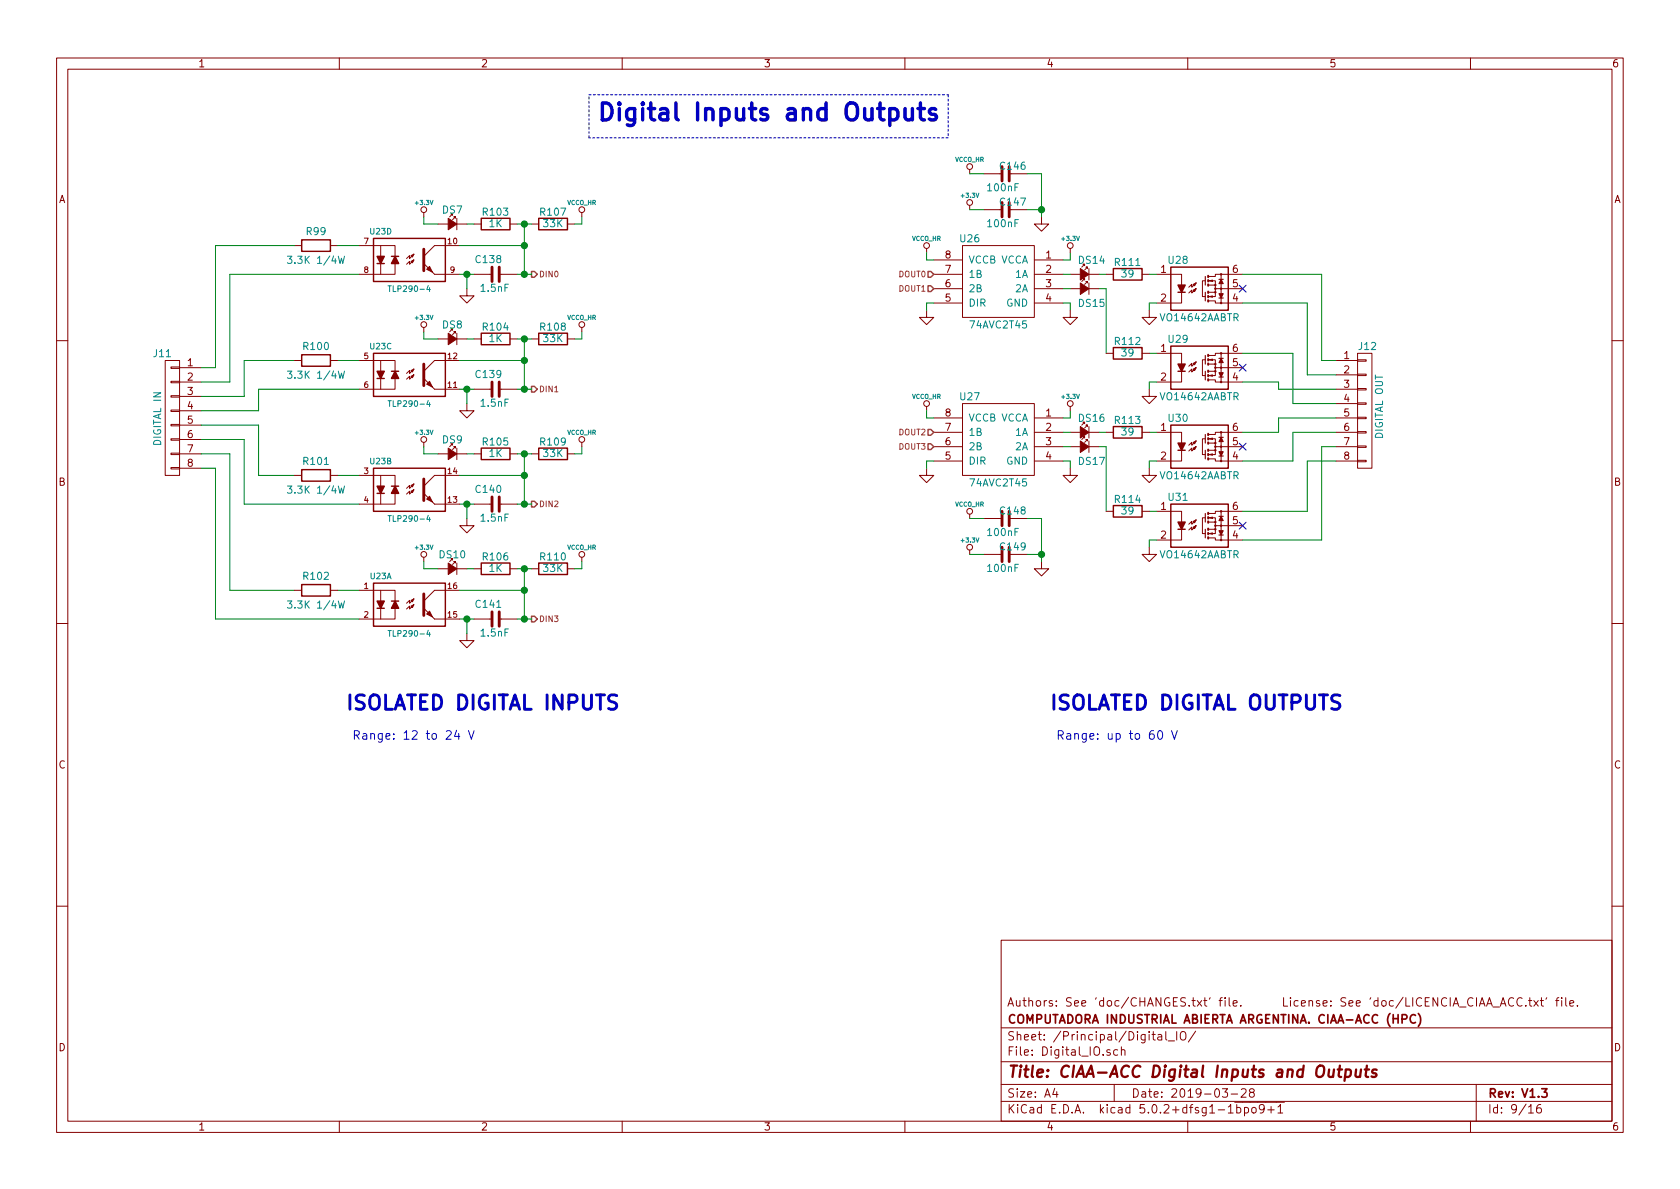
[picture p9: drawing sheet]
EESchema Schematic File Version 4
LIBS:ciaa_acc-cache
EELAYER 26 0
EELAYER END
$Descr A4 11693 8268
encoding utf-8
Sheet 9 16
Title "CIAA-ACC Digital Inputs and Outputs"
Date "2019-03-28"
Rev "V1.3"
Comp "COMPUTADORA INDUSTRIAL ABIERTA ARGENTINA. CIAA-ACC (HPC)"
Comment1 "Authors: See 'doc/CHANGES.txt' file.      License: See 'doc/LICENCIA_CIAA_ACC.txt' file."
Comment2 ""
Comment3 ""
Comment4 ""
$EndDescr
$Comp
L CIAA_ACC:SSR U29
U 1 1
P 8350 2550
F 0 "U29" H 8200 2750 50  0000 C CNN
F 1 "VO14642AABTR" H 8350 2350 50  0000 C CNN
F 2 "soic-sop-tssop:DIP-6-SMD" H 8150 2350 50  0001 L CIN
F 3 "" H 8300 2550 50  0000 L CNN
F 4 "RELAY SSR SPST-NO 2A 60V 6SMD" H 8350 2550 60  0001 C CNN "Desc"
F 5 "Vishay" H 8350 2550 60  0001 C CNN "Manf"
F 6 "VO14642AABTR" H 8350 2550 60  0001 C CNN "Manf#"
F 7 "VO14642AABCT-ND" H 8350 2550 60  0001 C CNN "Digikey#"
	1    8350 2550
	1    0    0    -1  
$EndComp
$Comp
L CIAA_ACC:TLP290-4 U23
U 1 1
P 2850 4200
F 0 "U23" H 2650 4400 40  0000 C CNN
F 1 "TLP290-4" H 2850 4000 40  0000 C CNN
F 2 "soic-sop-tssop:SOIC-16" H 2686 4026 29  0001 C CNN
F 3 "" H 2850 4200 60  0000 C CNN
F 4 "OPTOISOLTR 2.5KV 4CH TRANS 16-SO" H 2850 4200 60  0001 C CNN "Desc"
F 5 "Toshiba" H 2850 4200 60  0001 C CNN "Manf"
F 6 "TLP290-4(TP,E" H 2850 4200 60  0001 C CNN "Manf#"
F 7 "TLP290-4(TPECT-ND" H 2850 4200 60  0001 C CNN "Digikey#"
	1    2850 4200
	1    0    0    -1  
$EndComp
$Comp
L CIAA_ACC:TLP290-4 U23
U 2 1
P 2850 3400
F 0 "U23" H 2650 3600 40  0000 C CNN
F 1 "TLP290-4" H 2850 3200 40  0000 C CNN
F 2 "soic-sop-tssop:SOIC-16" H 2686 3226 29  0001 C CNN
F 3 "" H 2850 3400 60  0000 C CNN
F 4 "OPTOISOLTR 2.5KV 4CH TRANS 16-SO" H 2850 3400 60  0001 C CNN "Desc"
F 5 "Toshiba" H 2850 3400 60  0001 C CNN "Manf"
F 6 "TLP290-4(TP,E" H 2850 3400 60  0001 C CNN "Manf#"
F 7 "TLP290-4(TPECT-ND" H 2850 3400 60  0001 C CNN "Digikey#"
	2    2850 3400
	1    0    0    -1  
$EndComp
$Comp
L CIAA_ACC:TLP290-4 U23
U 3 1
P 2850 2600
F 0 "U23" H 2650 2800 40  0000 C CNN
F 1 "TLP290-4" H 2850 2400 40  0000 C CNN
F 2 "soic-sop-tssop:SOIC-16" H 2686 2426 29  0001 C CNN
F 3 "" H 2850 2600 60  0000 C CNN
F 4 "OPTOISOLTR 2.5KV 4CH TRANS 16-SO" H 2850 2600 60  0001 C CNN "Desc"
F 5 "Toshiba" H 2850 2600 60  0001 C CNN "Manf"
F 6 "TLP290-4(TP,E" H 2850 2600 60  0001 C CNN "Manf#"
F 7 "TLP290-4(TPECT-ND" H 2850 2600 60  0001 C CNN "Digikey#"
	3    2850 2600
	1    0    0    -1  
$EndComp
$Comp
L CIAA_ACC:TLP290-4 U23
U 4 1
P 2850 1800
F 0 "U23" H 2650 2000 40  0000 C CNN
F 1 "TLP290-4" H 2850 1600 40  0000 C CNN
F 2 "soic-sop-tssop:SOIC-16" H 2686 1626 29  0001 C CNN
F 3 "" H 2850 1800 60  0000 C CNN
F 4 "OPTOISOLTR 2.5KV 4CH TRANS 16-SO" H 2850 1800 60  0001 C CNN "Desc"
F 5 "Toshiba" H 2850 1800 60  0001 C CNN "Manf"
F 6 "TLP290-4(TP,E" H 2850 1800 60  0001 C CNN "Manf#"
F 7 "TLP290-4(TPECT-ND" H 2850 1800 60  0001 C CNN "Digikey#"
	4    2850 1800
	1    0    0    -1  
$EndComp
$Comp
L CIAA_ACC:CONN_01X08 J11
U 1 1
P 1200 2900
F 0 "J11" H 1200 3350 50  0000 L CNN
F 1 "DIGITAL IN" V 1300 2700 50  0000 L CNN
F 2 "conn:1770940" H 1200 2900 50  0001 C CNN
F 3 "" H 1200 2900 50  0000 C CNN
F 4 "CONN TERM BLK 8POS 2.5MM" H 1200 2900 60  0001 C CNN "Desc"
F 5 "Phoenix Contact" H 1200 2900 60  0001 C CNN "Manf"
F 6 "1770940" H 1200 2900 60  0001 C CNN "Manf#"
F 7 "277-2085-1-ND" H 1200 2900 60  0001 C CNN "Digikey#"
	1    1200 2900
	-1   0    0    -1  
$EndComp
$Comp
L CIAA_ACC:CONN_01X08 J12
U 1 1
P 9500 2850
F 0 "J12" H 9450 3300 50  0000 L CNN
F 1 "DIGITAL OUT" V 9600 2650 50  0000 L CNN
F 2 "conn:1770940" H 9500 2850 50  0001 C CNN
F 3 "" H 9500 2850 50  0000 C CNN
F 4 "CONN TERM BLK 8POS 2.5MM" H 9500 2850 60  0001 C CNN "Desc"
F 5 "Phoenix Contact" H 9500 2850 60  0001 C CNN "Manf"
F 6 "1770940" H 9500 2850 60  0001 C CNN "Manf#"
F 7 "277-2085-1-ND" H 9500 2850 60  0001 C CNN "Digikey#"
	1    9500 2850
	1    0    0    -1  
$EndComp
$Comp
L CIAA_ACC:SSR U30
U 1 1
P 8350 3100
F 0 "U30" H 8200 3300 50  0000 C CNN
F 1 "VO14642AABTR" H 8350 2900 50  0000 C CNN
F 2 "soic-sop-tssop:DIP-6-SMD" H 8150 2900 50  0001 L CIN
F 3 "" H 8300 3100 50  0000 L CNN
F 4 "RELAY SSR SPST-NO 2A 60V 6SMD" H 8350 3100 60  0001 C CNN "Desc"
F 5 "Vishay" H 8350 3100 60  0001 C CNN "Manf"
F 6 "VO14642AABTR" H 8350 3100 60  0001 C CNN "Manf#"
F 7 "VO14642AABCT-ND" H 8350 3100 60  0001 C CNN "Digikey#"
	1    8350 3100
	1    0    0    -1  
$EndComp
$Comp
L CIAA_ACC:SSR U31
U 1 1
P 8350 3650
F 0 "U31" H 8200 3850 50  0000 C CNN
F 1 "VO14642AABTR" H 8350 3450 50  0000 C CNN
F 2 "soic-sop-tssop:DIP-6-SMD" H 8150 3450 50  0001 L CIN
F 3 "" H 8300 3650 50  0000 L CNN
F 4 "RELAY SSR SPST-NO 2A 60V 6SMD" H 8350 3650 60  0001 C CNN "Desc"
F 5 "Vishay" H 8350 3650 60  0001 C CNN "Manf"
F 6 "VO14642AABTR" H 8350 3650 60  0001 C CNN "Manf#"
F 7 "VO14642AABCT-ND" H 8350 3650 60  0001 C CNN "Digikey#"
	1    8350 3650
	1    0    0    -1  
$EndComp
$Comp
L CIAA_ACC:SSR U28
U 1 1
P 8350 2000
F 0 "U28" H 8200 2200 50  0000 C CNN
F 1 "VO14642AABTR" H 8350 1800 50  0000 C CNN
F 2 "soic-sop-tssop:DIP-6-SMD" H 8150 1800 50  0001 L CIN
F 3 "" H 8300 2000 50  0000 L CNN
F 4 "RELAY SSR SPST-NO 2A 60V 6SMD" H 8350 2000 60  0001 C CNN "Desc"
F 5 "Vishay" H 8350 2000 60  0001 C CNN "Manf"
F 6 "VO14642AABTR" H 8350 2000 60  0001 C CNN "Manf#"
F 7 "VO14642AABCT-ND" H 8350 2000 60  0001 C CNN "Digikey#"
	1    8350 2000
	1    0    0    -1  
$EndComp
$Comp
L CIAA_ACC:R R99
U 1 1
P 2200 1700
F 0 "R99" V 2100 1700 50  0000 C CNN
F 1 "3.3K 1/4W" V 2300 1700 50  0000 C CNN
F 2 "chip_rlc:r_1206" V 2130 1700 50  0001 C CNN
F 3 "" H 2200 1700 50  0000 C CNN
F 4 "RES SMD 3.3K OHM 5% 1/4W 1206" H 2200 1700 60  0001 C CNN "Desc"
F 5 "Yageo" H 2200 1700 60  0001 C CNN "Manf"
F 6 "RC1206JR-073K3L" H 2200 1700 60  0001 C CNN "Manf#"
F 7 "311-3.3KERCT-ND" H 2200 1700 60  0001 C CNN "Digikey#"
	1    2200 1700
	0    1    1    0   
$EndComp
$Comp
L CIAA_ACC:LED DS7
U 1 1
P 3150 1550
F 0 "DS7" H 3150 1650 50  0000 C CNN
F 1 "LED" H 3150 1694 50  0001 C CNN
F 2 "misc:LED-0603" V 3150 1550 50  0001 C CNN
F 3 "" V 3150 1550 50  0000 C CNN
F 4 "LED RED CLEAR 0603 SMD" H 3150 1550 60  0001 C CNN "Desc"
F 5 "Everlight" H 3150 1550 60  0001 C CNN "Manf"
F 6 "QTLP600C7TR" H 3150 1550 60  0001 C CNN "Manf#"
F 7 "1080-1400-1-ND" H 3150 1550 60  0001 C CNN "Digikey#"
	1    3150 1550
	-1   0    0    -1  
$EndComp
$Comp
L CIAA_ACC:R R103
U 1 1
P 3450 1550
F 0 "R103" V 3530 1550 50  0000 C CNN
F 1 "1K" V 3450 1550 50  0000 C CNN
F 2 "chip_rlc:r_0402" V 3380 1550 50  0001 C CNN
F 3 "" H 3450 1550 50  0000 C CNN
F 4 "RES SMD 1K OHM 5% 1/16W 0402" H 3450 1550 60  0001 C CNN "Desc"
F 5 "Yageo" H 3450 1550 60  0001 C CNN "Manf"
F 6 "RC0402JR-071KL" H 3450 1550 60  0001 C CNN "Manf#"
F 7 "311-1.0KJRCT-ND" H 3450 1550 60  0001 C CNN "Digikey#"
	1    3450 1550
	0    -1   -1   0   
$EndComp
$Comp
L CIAA_ACC:R R107
U 1 1
P 3850 1550
F 0 "R107" V 3930 1550 50  0000 C CNN
F 1 "33K" V 3850 1550 50  0000 C CNN
F 2 "chip_rlc:r_0402" V 3780 1550 50  0001 C CNN
F 3 "" H 3850 1550 50  0000 C CNN
F 4 "RES SMD 33K OHM 5% 1/16W 0402" H 3850 1550 60  0001 C CNN "Desc"
F 5 "Yageo" H 3850 1550 60  0001 C CNN "Manf"
F 6 "RC0402JR-0733KL" H 3850 1550 60  0001 C CNN "Manf#"
F 7 "311-33KJRCT-ND" H 3850 1550 60  0001 C CNN "Digikey#"
	1    3850 1550
	0    -1   -1   0   
$EndComp
$Comp
L CIAA_ACC:C C138
U 1 1
P 3450 1900
F 0 "C138" V 3550 1850 50  0000 L CNN
F 1 "1.5nF" V 3350 1800 50  0000 L CNN
F 2 "chip_rlc:c_0402" H 3488 1750 50  0001 C CNN
F 3 "" H 3450 1900 50  0000 C CNN
F 4 "CAP CER 1500PF 50V X7R 0402" H 3450 1900 60  0001 C CNN "Desc"
F 5 "Yageo" H 3450 1900 60  0001 C CNN "Manf"
F 6 "CC0402KRX7R9BB152" H 3450 1900 60  0001 C CNN "Manf#"
F 7 "311-1032-1-ND" H 3450 1900 60  0001 C CNN "Digikey#"
	1    3450 1900
	0    -1   -1   0   
$EndComp
$Comp
L CIAA_ACC:+3.3V #PWR0276
U 1 1
P 2950 1500
F 0 "#PWR0276" H 2950 1590 20  0001 C CNN
F 1 "+3.3V" H 2950 1600 30  0000 C CNN
F 2 "" H 2950 1500 60  0000 C CNN
F 3 "" H 2950 1500 60  0000 C CNN
	1    2950 1500
	1    0    0    -1  
$EndComp
$Comp
L CIAA_ACC:GND #PWR0277
U 1 1
P 3250 2000
F 0 "#PWR0277" H 3250 1750 50  0001 C CNN
F 1 "GND" H 3258 1826 50  0001 C CNN
F 2 "" H 3250 2000 50  0000 C CNN
F 3 "" H 3250 2000 50  0000 C CNN
	1    3250 2000
	1    0    0    -1  
$EndComp
$Comp
L CIAA_ACC:LED DS10
U 1 1
P 3150 3950
F 0 "DS10" H 3150 4050 50  0000 C CNN
F 1 "LED" H 3150 4094 50  0001 C CNN
F 2 "misc:LED-0603" V 3150 3950 50  0001 C CNN
F 3 "" V 3150 3950 50  0000 C CNN
F 4 "LED RED CLEAR 0603 SMD" H 3150 3950 60  0001 C CNN "Desc"
F 5 "Everlight" H 3150 3950 60  0001 C CNN "Manf"
F 6 "QTLP600C7TR" H 3150 3950 60  0001 C CNN "Manf#"
F 7 "1080-1400-1-ND" H 3150 3950 60  0001 C CNN "Digikey#"
	1    3150 3950
	-1   0    0    -1  
$EndComp
$Comp
L CIAA_ACC:R R106
U 1 1
P 3450 3950
F 0 "R106" V 3530 3950 50  0000 C CNN
F 1 "1K" V 3450 3950 50  0000 C CNN
F 2 "chip_rlc:r_0402" V 3380 3950 50  0001 C CNN
F 3 "" H 3450 3950 50  0000 C CNN
F 4 "RES SMD 1K OHM 5% 1/16W 0402" H 3450 3950 60  0001 C CNN "Desc"
F 5 "Yageo" H 3450 3950 60  0001 C CNN "Manf"
F 6 "RC0402JR-071KL" H 3450 3950 60  0001 C CNN "Manf#"
F 7 "311-1.0KJRCT-ND" H 3450 3950 60  0001 C CNN "Digikey#"
	1    3450 3950
	0    -1   -1   0   
$EndComp
$Comp
L CIAA_ACC:R R110
U 1 1
P 3850 3950
F 0 "R110" V 3930 3950 50  0000 C CNN
F 1 "33K" V 3850 3950 50  0000 C CNN
F 2 "chip_rlc:r_0402" V 3780 3950 50  0001 C CNN
F 3 "" H 3850 3950 50  0000 C CNN
F 4 "RES SMD 33K OHM 5% 1/16W 0402" H 3850 3950 60  0001 C CNN "Desc"
F 5 "Yageo" H 3850 3950 60  0001 C CNN "Manf"
F 6 "RC0402JR-0733KL" H 3850 3950 60  0001 C CNN "Manf#"
F 7 "311-33KJRCT-ND" H 3850 3950 60  0001 C CNN "Digikey#"
	1    3850 3950
	0    -1   -1   0   
$EndComp
$Comp
L CIAA_ACC:C C141
U 1 1
P 3450 4300
F 0 "C141" V 3550 4250 50  0000 L CNN
F 1 "1.5nF" V 3350 4200 50  0000 L CNN
F 2 "chip_rlc:c_0402" H 3488 4150 50  0001 C CNN
F 3 "" H 3450 4300 50  0000 C CNN
F 4 "CAP CER 1500PF 50V X7R 0402" H 3450 4300 60  0001 C CNN "Desc"
F 5 "Yageo" H 3450 4300 60  0001 C CNN "Manf"
F 6 "CC0402KRX7R9BB152" H 3450 4300 60  0001 C CNN "Manf#"
F 7 "311-1032-1-ND" H 3450 4300 60  0001 C CNN "Digikey#"
	1    3450 4300
	0    -1   -1   0   
$EndComp
$Comp
L CIAA_ACC:+3.3V #PWR0278
U 1 1
P 2950 3900
F 0 "#PWR0278" H 2950 3990 20  0001 C CNN
F 1 "+3.3V" H 2950 4000 30  0000 C CNN
F 2 "" H 2950 3900 60  0000 C CNN
F 3 "" H 2950 3900 60  0000 C CNN
	1    2950 3900
	1    0    0    -1  
$EndComp
$Comp
L CIAA_ACC:GND #PWR0279
U 1 1
P 3250 4400
F 0 "#PWR0279" H 3250 4150 50  0001 C CNN
F 1 "GND" H 3258 4226 50  0001 C CNN
F 2 "" H 3250 4400 50  0000 C CNN
F 3 "" H 3250 4400 50  0000 C CNN
	1    3250 4400
	1    0    0    -1  
$EndComp
$Comp
L CIAA_ACC:LED DS8
U 1 1
P 3150 2350
F 0 "DS8" H 3150 2450 50  0000 C CNN
F 1 "LED" H 3150 2494 50  0001 C CNN
F 2 "misc:LED-0603" V 3150 2350 50  0001 C CNN
F 3 "" V 3150 2350 50  0000 C CNN
F 4 "LED RED CLEAR 0603 SMD" H 3150 2350 60  0001 C CNN "Desc"
F 5 "Everlight" H 3150 2350 60  0001 C CNN "Manf"
F 6 "QTLP600C7TR" H 3150 2350 60  0001 C CNN "Manf#"
F 7 "1080-1400-1-ND" H 3150 2350 60  0001 C CNN "Digikey#"
	1    3150 2350
	-1   0    0    -1  
$EndComp
$Comp
L CIAA_ACC:R R104
U 1 1
P 3450 2350
F 0 "R104" V 3530 2350 50  0000 C CNN
F 1 "1K" V 3450 2350 50  0000 C CNN
F 2 "chip_rlc:r_0402" V 3380 2350 50  0001 C CNN
F 3 "" H 3450 2350 50  0000 C CNN
F 4 "RES SMD 1K OHM 5% 1/16W 0402" H 3450 2350 60  0001 C CNN "Desc"
F 5 "Yageo" H 3450 2350 60  0001 C CNN "Manf"
F 6 "RC0402JR-071KL" H 3450 2350 60  0001 C CNN "Manf#"
F 7 "311-1.0KJRCT-ND" H 3450 2350 60  0001 C CNN "Digikey#"
	1    3450 2350
	0    -1   -1   0   
$EndComp
$Comp
L CIAA_ACC:R R108
U 1 1
P 3850 2350
F 0 "R108" V 3930 2350 50  0000 C CNN
F 1 "33K" V 3850 2350 50  0000 C CNN
F 2 "chip_rlc:r_0402" V 3780 2350 50  0001 C CNN
F 3 "" H 3850 2350 50  0000 C CNN
F 4 "RES SMD 33K OHM 5% 1/16W 0402" H 3850 2350 60  0001 C CNN "Desc"
F 5 "Yageo" H 3850 2350 60  0001 C CNN "Manf"
F 6 "RC0402JR-0733KL" H 3850 2350 60  0001 C CNN "Manf#"
F 7 "311-33KJRCT-ND" H 3850 2350 60  0001 C CNN "Digikey#"
	1    3850 2350
	0    -1   -1   0   
$EndComp
$Comp
L CIAA_ACC:C C139
U 1 1
P 3450 2700
F 0 "C139" V 3550 2650 50  0000 L CNN
F 1 "1.5nF" V 3350 2600 50  0000 L CNN
F 2 "chip_rlc:c_0402" H 3488 2550 50  0001 C CNN
F 3 "" H 3450 2700 50  0000 C CNN
F 4 "CAP CER 1500PF 50V X7R 0402" H 3450 2700 60  0001 C CNN "Desc"
F 5 "Yageo" H 3450 2700 60  0001 C CNN "Manf"
F 6 "CC0402KRX7R9BB152" H 3450 2700 60  0001 C CNN "Manf#"
F 7 "311-1032-1-ND" H 3450 2700 60  0001 C CNN "Digikey#"
	1    3450 2700
	0    -1   -1   0   
$EndComp
$Comp
L CIAA_ACC:+3.3V #PWR0280
U 1 1
P 2950 2300
F 0 "#PWR0280" H 2950 2390 20  0001 C CNN
F 1 "+3.3V" H 2950 2400 30  0000 C CNN
F 2 "" H 2950 2300 60  0000 C CNN
F 3 "" H 2950 2300 60  0000 C CNN
	1    2950 2300
	1    0    0    -1  
$EndComp
$Comp
L CIAA_ACC:GND #PWR0281
U 1 1
P 3250 2800
F 0 "#PWR0281" H 3250 2550 50  0001 C CNN
F 1 "GND" H 3258 2626 50  0001 C CNN
F 2 "" H 3250 2800 50  0000 C CNN
F 3 "" H 3250 2800 50  0000 C CNN
	1    3250 2800
	1    0    0    -1  
$EndComp
$Comp
L CIAA_ACC:LED DS9
U 1 1
P 3150 3150
F 0 "DS9" H 3150 3250 50  0000 C CNN
F 1 "LED" H 3150 3294 50  0001 C CNN
F 2 "misc:LED-0603" V 3150 3150 50  0001 C CNN
F 3 "" V 3150 3150 50  0000 C CNN
F 4 "LED RED CLEAR 0603 SMD" H 3150 3150 60  0001 C CNN "Desc"
F 5 "Everlight" H 3150 3150 60  0001 C CNN "Manf"
F 6 "QTLP600C7TR" H 3150 3150 60  0001 C CNN "Manf#"
F 7 "1080-1400-1-ND" H 3150 3150 60  0001 C CNN "Digikey#"
	1    3150 3150
	-1   0    0    -1  
$EndComp
$Comp
L CIAA_ACC:R R105
U 1 1
P 3450 3150
F 0 "R105" V 3530 3150 50  0000 C CNN
F 1 "1K" V 3450 3150 50  0000 C CNN
F 2 "chip_rlc:r_0402" V 3380 3150 50  0001 C CNN
F 3 "" H 3450 3150 50  0000 C CNN
F 4 "RES SMD 1K OHM 5% 1/16W 0402" H 3450 3150 60  0001 C CNN "Desc"
F 5 "Yageo" H 3450 3150 60  0001 C CNN "Manf"
F 6 "RC0402JR-071KL" H 3450 3150 60  0001 C CNN "Manf#"
F 7 "311-1.0KJRCT-ND" H 3450 3150 60  0001 C CNN "Digikey#"
	1    3450 3150
	0    -1   -1   0   
$EndComp
$Comp
L CIAA_ACC:R R109
U 1 1
P 3850 3150
F 0 "R109" V 3930 3150 50  0000 C CNN
F 1 "33K" V 3850 3150 50  0000 C CNN
F 2 "chip_rlc:r_0402" V 3780 3150 50  0001 C CNN
F 3 "" H 3850 3150 50  0000 C CNN
F 4 "RES SMD 33K OHM 5% 1/16W 0402" H 3850 3150 60  0001 C CNN "Desc"
F 5 "Yageo" H 3850 3150 60  0001 C CNN "Manf"
F 6 "RC0402JR-0733KL" H 3850 3150 60  0001 C CNN "Manf#"
F 7 "311-33KJRCT-ND" H 3850 3150 60  0001 C CNN "Digikey#"
	1    3850 3150
	0    -1   -1   0   
$EndComp
$Comp
L CIAA_ACC:C C140
U 1 1
P 3450 3500
F 0 "C140" V 3550 3450 50  0000 L CNN
F 1 "1.5nF" V 3350 3400 50  0000 L CNN
F 2 "chip_rlc:c_0402" H 3488 3350 50  0001 C CNN
F 3 "" H 3450 3500 50  0000 C CNN
F 4 "CAP CER 1500PF 50V X7R 0402" H 3450 3500 60  0001 C CNN "Desc"
F 5 "Yageo" H 3450 3500 60  0001 C CNN "Manf"
F 6 "CC0402KRX7R9BB152" H 3450 3500 60  0001 C CNN "Manf#"
F 7 "311-1032-1-ND" H 3450 3500 60  0001 C CNN "Digikey#"
	1    3450 3500
	0    -1   -1   0   
$EndComp
$Comp
L CIAA_ACC:+3.3V #PWR0282
U 1 1
P 2950 3100
F 0 "#PWR0282" H 2950 3190 20  0001 C CNN
F 1 "+3.3V" H 2950 3200 30  0000 C CNN
F 2 "" H 2950 3100 60  0000 C CNN
F 3 "" H 2950 3100 60  0000 C CNN
	1    2950 3100
	1    0    0    -1  
$EndComp
$Comp
L CIAA_ACC:GND #PWR0283
U 1 1
P 3250 3600
F 0 "#PWR0283" H 3250 3350 50  0001 C CNN
F 1 "GND" H 3258 3426 50  0001 C CNN
F 2 "" H 3250 3600 50  0000 C CNN
F 3 "" H 3250 3600 50  0000 C CNN
	1    3250 3600
	1    0    0    -1  
$EndComp
$Comp
L CIAA_ACC:VCCO_HR #PWR0284
U 1 1
P 4050 3900
F 0 "#PWR0284" H 4050 3990 20  0001 C CNN
F 1 "VCCO_HR" H 4050 4000 30  0000 C CNN
F 2 "" H 4050 3900 60  0000 C CNN
F 3 "" H 4050 3900 60  0000 C CNN
	1    4050 3900
	1    0    0    -1  
$EndComp
$Comp
L CIAA_ACC:74AVC2T45 U26
U 1 1
P 6950 1850
F 0 "U26" H 7150 2050 50  0000 C CNN
F 1 "74AVC2T45" H 6950 1450 50  0000 C CNN
F 2 "soic-sop-tssop:MSOP-8" H 6950 2100 40  0001 C CNN
F 3 "" H 6950 2100 40  0000 C CNN
F 4 "IC BUS TRANSCVR TRI-ST DL 8TSSOP" H 6950 1850 60  0001 C CNN "Desc"
F 5 "NXP" H 6950 1850 60  0001 C CNN "Manf"
F 6 "74AVC2T45DP,125" H 6950 1850 60  0001 C CNN "Manf#"
F 7 "568-8845-1-ND" H 6950 1850 60  0001 C CNN "Digikey#"
	1    6950 1850
	-1   0    0    -1  
$EndComp
$Comp
L CIAA_ACC:R R111
U 1 1
P 7850 1900
F 0 "R111" V 7930 1900 50  0000 C CNN
F 1 "39" V 7850 1900 50  0000 C CNN
F 2 "chip_rlc:r_0402" V 7780 1900 50  0001 C CNN
F 3 "" H 7850 1900 50  0000 C CNN
F 4 "RES SMD 39 OHM 5% 1/16W 0402" H 7850 1900 60  0001 C CNN "Desc"
F 5 "Yageo" H 7850 1900 60  0001 C CNN "Manf"
F 6 "RC0402JR-0739RL" H 7850 1900 60  0001 C CNN "Manf#"
F 7 "311-39JRCT-ND" H 7850 1900 60  0001 C CNN "Digikey#"
	1    7850 1900
	0    -1   -1   0   
$EndComp
NoConn ~ 8650 2000
NoConn ~ 8650 2550
NoConn ~ 8650 3100
NoConn ~ 8650 3650
$Comp
L CIAA_ACC:+3.3V #PWR0285
U 1 1
P 7450 1750
F 0 "#PWR0285" H 7450 1840 20  0001 C CNN
F 1 "+3.3V" H 7450 1850 30  0000 C CNN
F 2 "" H 7450 1750 60  0000 C CNN
F 3 "" H 7450 1750 60  0000 C CNN
	1    7450 1750
	1    0    0    -1  
$EndComp
$Comp
L CIAA_ACC:74AVC2T45 U27
U 1 1
P 6950 2950
F 0 "U27" H 7150 3150 50  0000 C CNN
F 1 "74AVC2T45" H 6950 2550 50  0000 C CNN
F 2 "soic-sop-tssop:MSOP-8" H 6950 3200 40  0001 C CNN
F 3 "" H 6950 3200 40  0000 C CNN
F 4 "IC BUS TRANSCVR TRI-ST DL 8TSSOP" H 6950 2950 60  0001 C CNN "Desc"
F 5 "NXP" H 6950 2950 60  0001 C CNN "Manf"
F 6 "74AVC2T45DP,125" H 6950 2950 60  0001 C CNN "Manf#"
F 7 "568-8845-1-ND" H 6950 2950 60  0001 C CNN "Digikey#"
	1    6950 2950
	-1   0    0    -1  
$EndComp
$Comp
L CIAA_ACC:GND #PWR0286
U 1 1
P 7450 2150
F 0 "#PWR0286" H 7450 1900 50  0001 C CNN
F 1 "GND" H 7458 1976 50  0001 C CNN
F 2 "" H 7450 2150 50  0000 C CNN
F 3 "" H 7450 2150 50  0000 C CNN
	1    7450 2150
	1    0    0    -1  
$EndComp
$Comp
L CIAA_ACC:GND #PWR0287
U 1 1
P 6450 2150
F 0 "#PWR0287" H 6450 1900 50  0001 C CNN
F 1 "GND" H 6458 1976 50  0001 C CNN
F 2 "" H 6450 2150 50  0000 C CNN
F 3 "" H 6450 2150 50  0000 C CNN
	1    6450 2150
	1    0    0    -1  
$EndComp
$Comp
L CIAA_ACC:GND #PWR0288
U 1 1
P 6450 3250
F 0 "#PWR0288" H 6450 3000 50  0001 C CNN
F 1 "GND" H 6458 3076 50  0001 C CNN
F 2 "" H 6450 3250 50  0000 C CNN
F 3 "" H 6450 3250 50  0000 C CNN
	1    6450 3250
	1    0    0    -1  
$EndComp
$Comp
L CIAA_ACC:GND #PWR0289
U 1 1
P 7450 3250
F 0 "#PWR0289" H 7450 3000 50  0001 C CNN
F 1 "GND" H 7458 3076 50  0001 C CNN
F 2 "" H 7450 3250 50  0000 C CNN
F 3 "" H 7450 3250 50  0000 C CNN
	1    7450 3250
	1    0    0    -1  
$EndComp
$Comp
L CIAA_ACC:VCCO_HR #PWR0290
U 1 1
P 6450 1750
F 0 "#PWR0290" H 6450 1840 20  0001 C CNN
F 1 "VCCO_HR" H 6450 1850 30  0000 C CNN
F 2 "" H 6450 1750 60  0000 C CNN
F 3 "" H 6450 1750 60  0000 C CNN
	1    6450 1750
	1    0    0    -1  
$EndComp
$Comp
L CIAA_ACC:VCCO_HR #PWR0291
U 1 1
P 6450 2850
F 0 "#PWR0291" H 6450 2940 20  0001 C CNN
F 1 "VCCO_HR" H 6450 2950 30  0000 C CNN
F 2 "" H 6450 2850 60  0000 C CNN
F 3 "" H 6450 2850 60  0000 C CNN
	1    6450 2850
	1    0    0    -1  
$EndComp
$Comp
L CIAA_ACC:+3.3V #PWR0292
U 1 1
P 7450 2850
F 0 "#PWR0292" H 7450 2940 20  0001 C CNN
F 1 "+3.3V" H 7450 2950 30  0000 C CNN
F 2 "" H 7450 2850 60  0000 C CNN
F 3 "" H 7450 2850 60  0000 C CNN
	1    7450 2850
	1    0    0    -1  
$EndComp
Wire Wire Line
	3600 1550 3700 1550
Wire Wire Line
	3650 1550 3650 1900
Connection ~ 3650 1550
Wire Wire Line
	3200 1900 3300 1900
Wire Wire Line
	3200 1700 3650 1700
Connection ~ 3650 1700
Wire Wire Line
	3300 1550 3250 1550
Wire Wire Line
	3050 1550 2950 1550
Wire Wire Line
	2950 1550 2950 1500
Wire Wire Line
	4000 1550 4050 1550
Wire Wire Line
	4050 1550 4050 1500
Wire Wire Line
	2350 1700 2500 1700
Wire Wire Line
	2350 2500 2500 2500
Wire Wire Line
	3250 2000 3250 1900
Connection ~ 3250 1900
Wire Wire Line
	2500 3300 2350 3300
Wire Wire Line
	2500 4100 2350 4100
Wire Wire Line
	3600 3950 3700 3950
Wire Wire Line
	3650 3950 3650 4300
Connection ~ 3650 3950
Wire Wire Line
	3200 4300 3300 4300
Wire Wire Line
	3200 4100 3650 4100
Connection ~ 3650 4100
Wire Wire Line
	3300 3950 3250 3950
Wire Wire Line
	3050 3950 2950 3950
Wire Wire Line
	2950 3950 2950 3900
Wire Wire Line
	4000 3950 4050 3950
Wire Wire Line
	4050 3950 4050 3900
Wire Wire Line
	3250 4400 3250 4300
Connection ~ 3250 4300
Wire Wire Line
	3600 2350 3700 2350
Wire Wire Line
	3650 2350 3650 2700
Connection ~ 3650 2350
Wire Wire Line
	3200 2700 3300 2700
Wire Wire Line
	3200 2500 3650 2500
Connection ~ 3650 2500
Wire Wire Line
	3300 2350 3250 2350
Wire Wire Line
	3050 2350 2950 2350
Wire Wire Line
	2950 2350 2950 2300
Wire Wire Line
	4000 2350 4050 2350
Wire Wire Line
	4050 2350 4050 2300
Wire Wire Line
	3250 2800 3250 2700
Connection ~ 3250 2700
Wire Wire Line
	3600 3150 3700 3150
Wire Wire Line
	3650 3150 3650 3500
Connection ~ 3650 3150
Wire Wire Line
	3200 3500 3300 3500
Wire Wire Line
	3200 3300 3650 3300
Connection ~ 3650 3300
Wire Wire Line
	3300 3150 3250 3150
Wire Wire Line
	3050 3150 2950 3150
Wire Wire Line
	2950 3150 2950 3100
Wire Wire Line
	4000 3150 4050 3150
Wire Wire Line
	4050 3150 4050 3100
Wire Wire Line
	3250 3600 3250 3500
Connection ~ 3250 3500
Wire Wire Line
	2050 1700 1500 1700
Wire Wire Line
	1500 1700 1500 2550
Wire Wire Line
	1500 2550 1400 2550
Wire Wire Line
	1700 2500 2050 2500
Wire Wire Line
	2500 1900 1600 1900
Wire Wire Line
	1600 1900 1600 2650
Wire Wire Line
	1600 2650 1400 2650
Wire Wire Line
	1700 2500 1700 2750
Wire Wire Line
	1700 2750 1400 2750
Wire Wire Line
	2500 2700 1800 2700
Wire Wire Line
	1800 2700 1800 2850
Wire Wire Line
	1800 2850 1400 2850
Wire Wire Line
	1400 3250 1500 3250
Wire Wire Line
	1500 3250 1500 4300
Wire Wire Line
	1500 4300 2500 4300
Wire Wire Line
	2050 4100 1600 4100
Wire Wire Line
	1600 4100 1600 3150
Wire Wire Line
	1600 3150 1400 3150
Wire Wire Line
	1400 3050 1700 3050
Wire Wire Line
	1700 3050 1700 3500
Wire Wire Line
	1700 3500 2500 3500
Wire Wire Line
	1400 2950 1800 2950
Wire Wire Line
	1800 2950 1800 3300
Wire Wire Line
	1800 3300 2050 3300
Wire Wire Line
	8650 1900 9200 1900
Wire Wire Line
	9200 1900 9200 2500
Wire Wire Line
	9200 2500 9300 2500
Wire Wire Line
	8650 2100 9100 2100
Wire Wire Line
	9100 2100 9100 2600
Wire Wire Line
	9100 2600 9300 2600
Wire Wire Line
	8650 2450 9000 2450
Wire Wire Line
	9000 2450 9000 2800
Wire Wire Line
	8650 2650 8900 2650
Wire Wire Line
	8650 3000 8900 3000
Wire Wire Line
	8900 3000 8900 2900
Wire Wire Line
	8900 2900 9300 2900
Wire Wire Line
	8650 3200 9000 3200
Wire Wire Line
	9000 3200 9000 3000
Wire Wire Line
	9000 3000 9300 3000
Wire Wire Line
	8650 3550 9100 3550
Wire Wire Line
	9200 3750 8650 3750
Wire Wire Line
	9200 3100 9200 3750
Wire Wire Line
	7450 3250 7450 3200
Wire Wire Line
	7450 3200 7400 3200
Wire Wire Line
	7450 2150 7450 2100
Wire Wire Line
	7450 2100 7400 2100
Wire Wire Line
	6500 2100 6450 2100
Wire Wire Line
	6450 2100 6450 2150
Wire Wire Line
	6500 3200 6450 3200
Wire Wire Line
	6450 3200 6450 3250
Wire Wire Line
	7450 2850 7450 2900
Wire Wire Line
	7450 2900 7400 2900
Wire Wire Line
	7450 1750 7450 1800
Wire Wire Line
	7450 1800 7400 1800
Wire Wire Line
	6500 1800 6450 1800
Wire Wire Line
	6450 1800 6450 1750
Wire Wire Line
	6500 2900 6450 2900
Wire Wire Line
	6450 2900 6450 2850
$Comp
L CIAA_ACC:GND #PWR0293
U 1 1
P 8000 2150
F 0 "#PWR0293" H 8000 1900 50  0001 C CNN
F 1 "GND" H 8008 1976 50  0001 C CNN
F 2 "" H 8000 2150 50  0000 C CNN
F 3 "" H 8000 2150 50  0000 C CNN
	1    8000 2150
	1    0    0    -1  
$EndComp
Wire Wire Line
	8050 2100 8000 2100
Wire Wire Line
	8000 2100 8000 2150
$Comp
L CIAA_ACC:GND #PWR0294
U 1 1
P 8000 2700
F 0 "#PWR0294" H 8000 2450 50  0001 C CNN
F 1 "GND" H 8008 2526 50  0001 C CNN
F 2 "" H 8000 2700 50  0000 C CNN
F 3 "" H 8000 2700 50  0000 C CNN
	1    8000 2700
	1    0    0    -1  
$EndComp
Wire Wire Line
	8050 2650 8000 2650
Wire Wire Line
	8000 2650 8000 2700
$Comp
L CIAA_ACC:GND #PWR0295
U 1 1
P 8000 3250
F 0 "#PWR0295" H 8000 3000 50  0001 C CNN
F 1 "GND" H 8008 3076 50  0001 C CNN
F 2 "" H 8000 3250 50  0000 C CNN
F 3 "" H 8000 3250 50  0000 C CNN
	1    8000 3250
	1    0    0    -1  
$EndComp
Wire Wire Line
	8050 3200 8000 3200
Wire Wire Line
	8000 3200 8000 3250
$Comp
L CIAA_ACC:GND #PWR0296
U 1 1
P 8000 3800
F 0 "#PWR0296" H 8000 3550 50  0001 C CNN
F 1 "GND" H 8008 3626 50  0001 C CNN
F 2 "" H 8000 3800 50  0000 C CNN
F 3 "" H 8000 3800 50  0000 C CNN
	1    8000 3800
	1    0    0    -1  
$EndComp
Wire Wire Line
	8050 3750 8000 3750
Wire Wire Line
	8000 3750 8000 3800
Wire Wire Line
	8050 3550 8000 3550
Wire Wire Line
	8050 3000 8000 3000
Wire Wire Line
	8050 2450 8000 2450
Wire Wire Line
	8050 1900 8000 1900
Text Notes 2400 4950 0    100  ~ 20
ISOLATED DIGITAL INPUTS
Text Notes 7300 4950 0    100  ~ 20
ISOLATED DIGITAL OUTPUTS
Text Notes 2450 5150 0    60   ~ 0
Range: 12 to 24 V
Text HLabel 3700 1900 2    40   Output ~ 0
DIN0
Text HLabel 3700 2700 2    40   Output ~ 0
DIN1
Text HLabel 3700 3500 2    40   Output ~ 0
DIN2
Text HLabel 3700 4300 2    40   Output ~ 0
DIN3
Text HLabel 6500 1900 0    40   Input ~ 0
DOUT0
Text HLabel 6500 2000 0    40   Input ~ 0
DOUT1
Text HLabel 6500 3000 0    40   Input ~ 0
DOUT2
Text HLabel 6500 3100 0    40   Input ~ 0
DOUT3
$Comp
L CIAA_ACC:+3.3V #PWR0297
U 1 1
P 6750 3850
F 0 "#PWR0297" H 6750 3940 20  0001 C CNN
F 1 "+3.3V" H 6750 3950 30  0000 C CNN
F 2 "" H 6750 3850 60  0000 C CNN
F 3 "" H 6750 3850 60  0000 C CNN
	1    6750 3850
	1    0    0    -1  
$EndComp
$Comp
L CIAA_ACC:GND #PWR0298
U 1 1
P 7250 3900
F 0 "#PWR0298" H 7250 3650 50  0001 C CNN
F 1 "GND" H 7258 3726 50  0001 C CNN
F 2 "" H 7250 3900 50  0000 C CNN
F 3 "" H 7250 3900 50  0000 C CNN
	1    7250 3900
	1    0    0    -1  
$EndComp
$Comp
L CIAA_ACC:C C148
U 1 1
P 7000 3600
F 0 "C148" V 7050 3450 50  0000 L CNN
F 1 "100nF" V 6900 3500 50  0000 L CNN
F 2 "chip_rlc:c_0201" H 7038 3450 50  0001 C CNN
F 3 "" H 7000 3600 50  0000 C CNN
F 4 "CAP CER 0.1UF 10V X5R 0201" H 7000 3600 60  0001 C CNN "Desc"
F 5 "Murata" H 7000 3600 60  0001 C CNN "Manf"
F 6 "GRM033R61A104ME15D" H 7000 3600 60  0001 C CNN "Manf#"
F 7 "490-5405-1-ND" H 7000 3600 60  0001 C CNN "Digikey#"
	1    7000 3600
	0    -1   -1   0   
$EndComp
$Comp
L CIAA_ACC:C C149
U 1 1
P 7000 3850
F 0 "C149" V 7050 3700 50  0000 L CNN
F 1 "100nF" V 6900 3750 50  0000 L CNN
F 2 "chip_rlc:c_0201" H 7038 3700 50  0001 C CNN
F 3 "" H 7000 3850 50  0000 C CNN
F 4 "CAP CER 0.1UF 10V X5R 0201" H 7000 3850 60  0001 C CNN "Desc"
F 5 "Murata" H 7000 3850 60  0001 C CNN "Manf"
F 6 "GRM033R61A104ME15D" H 7000 3850 60  0001 C CNN "Manf#"
F 7 "490-5405-1-ND" H 7000 3850 60  0001 C CNN "Digikey#"
	1    7000 3850
	0    -1   -1   0   
$EndComp
$Comp
L CIAA_ACC:VCCO_HR #PWR0299
U 1 1
P 6750 3600
F 0 "#PWR0299" H 6750 3690 20  0001 C CNN
F 1 "VCCO_HR" H 6750 3700 30  0000 C CNN
F 2 "" H 6750 3600 60  0000 C CNN
F 3 "" H 6750 3600 60  0000 C CNN
	1    6750 3600
	1    0    0    -1  
$EndComp
Wire Wire Line
	7150 3600 7250 3600
Wire Wire Line
	7250 3600 7250 3900
Wire Wire Line
	7150 3850 7250 3850
Connection ~ 7250 3850
Wire Wire Line
	6850 3850 6750 3850
Wire Wire Line
	6850 3600 6750 3600
$Comp
L CIAA_ACC:+3.3V #PWR0300
U 1 1
P 6750 1450
F 0 "#PWR0300" H 6750 1540 20  0001 C CNN
F 1 "+3.3V" H 6750 1550 30  0000 C CNN
F 2 "" H 6750 1450 60  0000 C CNN
F 3 "" H 6750 1450 60  0000 C CNN
	1    6750 1450
	1    0    0    -1  
$EndComp
$Comp
L CIAA_ACC:GND #PWR0301
U 1 1
P 7250 1500
F 0 "#PWR0301" H 7250 1250 50  0001 C CNN
F 1 "GND" H 7258 1326 50  0001 C CNN
F 2 "" H 7250 1500 50  0000 C CNN
F 3 "" H 7250 1500 50  0000 C CNN
	1    7250 1500
	1    0    0    -1  
$EndComp
$Comp
L CIAA_ACC:C C146
U 1 1
P 7000 1200
F 0 "C146" V 7050 1050 50  0000 L CNN
F 1 "100nF" V 6900 1100 50  0000 L CNN
F 2 "chip_rlc:c_0201" H 7038 1050 50  0001 C CNN
F 3 "" H 7000 1200 50  0000 C CNN
F 4 "CAP CER 0.1UF 10V X5R 0201" H 7000 1200 60  0001 C CNN "Desc"
F 5 "Murata" H 7000 1200 60  0001 C CNN "Manf"
F 6 "GRM033R61A104ME15D" H 7000 1200 60  0001 C CNN "Manf#"
F 7 "490-5405-1-ND" H 7000 1200 60  0001 C CNN "Digikey#"
	1    7000 1200
	0    -1   -1   0   
$EndComp
$Comp
L CIAA_ACC:C C147
U 1 1
P 7000 1450
F 0 "C147" V 7050 1300 50  0000 L CNN
F 1 "100nF" V 6900 1350 50  0000 L CNN
F 2 "chip_rlc:c_0201" H 7038 1300 50  0001 C CNN
F 3 "" H 7000 1450 50  0000 C CNN
F 4 "CAP CER 0.1UF 10V X5R 0201" H 7000 1450 60  0001 C CNN "Desc"
F 5 "Murata" H 7000 1450 60  0001 C CNN "Manf"
F 6 "GRM033R61A104ME15D" H 7000 1450 60  0001 C CNN "Manf#"
F 7 "490-5405-1-ND" H 7000 1450 60  0001 C CNN "Digikey#"
	1    7000 1450
	0    -1   -1   0   
$EndComp
$Comp
L CIAA_ACC:VCCO_HR #PWR0302
U 1 1
P 6750 1200
F 0 "#PWR0302" H 6750 1290 20  0001 C CNN
F 1 "VCCO_HR" H 6750 1300 30  0000 C CNN
F 2 "" H 6750 1200 60  0000 C CNN
F 3 "" H 6750 1200 60  0000 C CNN
	1    6750 1200
	1    0    0    -1  
$EndComp
Wire Wire Line
	7150 1200 7250 1200
Wire Wire Line
	7250 1200 7250 1500
Wire Wire Line
	7150 1450 7250 1450
Connection ~ 7250 1450
Wire Wire Line
	6850 1450 6750 1450
Wire Wire Line
	6850 1200 6750 1200
$Comp
L CIAA_ACC:LED DS14
U 1 1
P 7550 1900
F 0 "DS14" H 7500 2000 50  0000 C CNN
F 1 "LED" H 7550 2044 50  0001 C CNN
F 2 "misc:LED-0603" V 7550 1900 50  0001 C CNN
F 3 "" V 7550 1900 50  0000 C CNN
F 4 "LED RED CLEAR 0603 SMD" H 7550 1900 60  0001 C CNN "Desc"
F 5 "Everlight" H 7550 1900 60  0001 C CNN "Manf"
F 6 "QTLP600C7TR" H 7550 1900 60  0001 C CNN "Manf#"
F 7 "1080-1400-1-ND" H 7550 1900 60  0001 C CNN "Digikey#"
	1    7550 1900
	-1   0    0    -1  
$EndComp
Wire Wire Line
	7650 1900 7700 1900
Wire Wire Line
	7450 1900 7400 1900
$Comp
L CIAA_ACC:LED DS15
U 1 1
P 7550 2000
F 0 "DS15" H 7500 1900 50  0000 C CNN
F 1 "LED" H 7550 2144 50  0001 C CNN
F 2 "misc:LED-0603" V 7550 2000 50  0001 C CNN
F 3 "" V 7550 2000 50  0000 C CNN
F 4 "LED RED CLEAR 0603 SMD" H 7550 2000 60  0001 C CNN "Desc"
F 5 "Everlight" H 7550 2000 60  0001 C CNN "Manf"
F 6 "QTLP600C7TR" H 7550 2000 60  0001 C CNN "Manf#"
F 7 "1080-1400-1-ND" H 7550 2000 60  0001 C CNN "Digikey#"
	1    7550 2000
	-1   0    0    -1  
$EndComp
Wire Wire Line
	7650 2000 7700 2000
Wire Wire Line
	7700 2000 7700 2450
Wire Wire Line
	7450 2000 7400 2000
$Comp
L CIAA_ACC:LED DS16
U 1 1
P 7550 3000
F 0 "DS16" H 7500 3100 50  0000 C CNN
F 1 "LED" H 7550 3144 50  0001 C CNN
F 2 "misc:LED-0603" V 7550 3000 50  0001 C CNN
F 3 "" V 7550 3000 50  0000 C CNN
F 4 "LED RED CLEAR 0603 SMD" H 7550 3000 60  0001 C CNN "Desc"
F 5 "Everlight" H 7550 3000 60  0001 C CNN "Manf"
F 6 "QTLP600C7TR" H 7550 3000 60  0001 C CNN "Manf#"
F 7 "1080-1400-1-ND" H 7550 3000 60  0001 C CNN "Digikey#"
	1    7550 3000
	-1   0    0    -1  
$EndComp
$Comp
L CIAA_ACC:LED DS17
U 1 1
P 7550 3100
F 0 "DS17" H 7500 3000 50  0000 C CNN
F 1 "LED" H 7550 3244 50  0001 C CNN
F 2 "misc:LED-0603" V 7550 3100 50  0001 C CNN
F 3 "" V 7550 3100 50  0000 C CNN
F 4 "LED RED CLEAR 0603 SMD" H 7550 3100 60  0001 C CNN "Desc"
F 5 "Everlight" H 7550 3100 60  0001 C CNN "Manf"
F 6 "QTLP600C7TR" H 7550 3100 60  0001 C CNN "Manf#"
F 7 "1080-1400-1-ND" H 7550 3100 60  0001 C CNN "Digikey#"
	1    7550 3100
	-1   0    0    -1  
$EndComp
$Comp
L CIAA_ACC:R R112
U 1 1
P 7850 2450
F 0 "R112" V 7930 2450 50  0000 C CNN
F 1 "39" V 7850 2450 50  0000 C CNN
F 2 "chip_rlc:r_0402" V 7780 2450 50  0001 C CNN
F 3 "" H 7850 2450 50  0000 C CNN
F 4 "RES SMD 39 OHM 5% 1/16W 0402" H 7850 2450 60  0001 C CNN "Desc"
F 5 "Yageo" H 7850 2450 60  0001 C CNN "Manf"
F 6 "RC0402JR-0739RL" H 7850 2450 60  0001 C CNN "Manf#"
F 7 "311-39JRCT-ND" H 7850 2450 60  0001 C CNN "Digikey#"
	1    7850 2450
	0    -1   -1   0   
$EndComp
$Comp
L CIAA_ACC:R R113
U 1 1
P 7850 3000
F 0 "R113" V 7930 3000 50  0000 C CNN
F 1 "39" V 7850 3000 50  0000 C CNN
F 2 "chip_rlc:r_0402" V 7780 3000 50  0001 C CNN
F 3 "" H 7850 3000 50  0000 C CNN
F 4 "RES SMD 39 OHM 5% 1/16W 0402" H 7850 3000 60  0001 C CNN "Desc"
F 5 "Yageo" H 7850 3000 60  0001 C CNN "Manf"
F 6 "RC0402JR-0739RL" H 7850 3000 60  0001 C CNN "Manf#"
F 7 "311-39JRCT-ND" H 7850 3000 60  0001 C CNN "Digikey#"
	1    7850 3000
	0    -1   -1   0   
$EndComp
$Comp
L CIAA_ACC:R R114
U 1 1
P 7850 3550
F 0 "R114" V 7930 3550 50  0000 C CNN
F 1 "39" V 7850 3550 50  0000 C CNN
F 2 "chip_rlc:r_0402" V 7780 3550 50  0001 C CNN
F 3 "" H 7850 3550 50  0000 C CNN
F 4 "RES SMD 39 OHM 5% 1/16W 0402" H 7850 3550 60  0001 C CNN "Desc"
F 5 "Yageo" H 7850 3550 60  0001 C CNN "Manf"
F 6 "RC0402JR-0739RL" H 7850 3550 60  0001 C CNN "Manf#"
F 7 "311-39JRCT-ND" H 7850 3550 60  0001 C CNN "Digikey#"
	1    7850 3550
	0    -1   -1   0   
$EndComp
Wire Wire Line
	7450 3000 7400 3000
Wire Wire Line
	7650 3000 7700 3000
Wire Wire Line
	7400 3100 7450 3100
Wire Wire Line
	7650 3100 7700 3100
Wire Wire Line
	7700 3100 7700 3550
Wire Wire Line
	3600 3500 3700 3500
Wire Wire Line
	3600 4300 3700 4300
$Comp
L CIAA_ACC:VCCO_HR #PWR0303
U 1 1
P 4050 3100
F 0 "#PWR0303" H 4050 3190 20  0001 C CNN
F 1 "VCCO_HR" H 4050 3200 30  0000 C CNN
F 2 "" H 4050 3100 60  0000 C CNN
F 3 "" H 4050 3100 60  0000 C CNN
	1    4050 3100
	1    0    0    -1  
$EndComp
Wire Wire Line
	3600 2700 3700 2700
Wire Wire Line
	3600 1900 3700 1900
$Comp
L CIAA_ACC:VCCO_HR #PWR0304
U 1 1
P 4050 2300
F 0 "#PWR0304" H 4050 2390 20  0001 C CNN
F 1 "VCCO_HR" H 4050 2400 30  0000 C CNN
F 2 "" H 4050 2300 60  0000 C CNN
F 3 "" H 4050 2300 60  0000 C CNN
	1    4050 2300
	1    0    0    -1  
$EndComp
$Comp
L CIAA_ACC:VCCO_HR #PWR0305
U 1 1
P 4050 1500
F 0 "#PWR0305" H 4050 1590 20  0001 C CNN
F 1 "VCCO_HR" H 4050 1600 30  0000 C CNN
F 2 "" H 4050 1500 60  0000 C CNN
F 3 "" H 4050 1500 60  0000 C CNN
	1    4050 1500
	1    0    0    -1  
$EndComp
Connection ~ 3650 1900
Connection ~ 3650 2700
Connection ~ 3650 3500
Connection ~ 3650 4300
$Comp
L CIAA_ACC:R R100
U 1 1
P 2200 2500
F 0 "R100" V 2100 2500 50  0000 C CNN
F 1 "3.3K 1/4W" V 2300 2500 50  0000 C CNN
F 2 "chip_rlc:r_1206" V 2130 2500 50  0001 C CNN
F 3 "" H 2200 2500 50  0000 C CNN
F 4 "RES SMD 3.3K OHM 5% 1/4W 1206" H 2200 2500 60  0001 C CNN "Desc"
F 5 "Yageo" H 2200 2500 60  0001 C CNN "Manf"
F 6 "RC1206JR-073K3L" H 2200 2500 60  0001 C CNN "Manf#"
F 7 "311-3.3KERCT-ND" H 2200 2500 60  0001 C CNN "Digikey#"
	1    2200 2500
	0    1    1    0   
$EndComp
$Comp
L CIAA_ACC:R R101
U 1 1
P 2200 3300
F 0 "R101" V 2100 3300 50  0000 C CNN
F 1 "3.3K 1/4W" V 2300 3300 50  0000 C CNN
F 2 "chip_rlc:r_1206" V 2130 3300 50  0001 C CNN
F 3 "" H 2200 3300 50  0000 C CNN
F 4 "RES SMD 3.3K OHM 5% 1/4W 1206" H 2200 3300 60  0001 C CNN "Desc"
F 5 "Yageo" H 2200 3300 60  0001 C CNN "Manf"
F 6 "RC1206JR-073K3L" H 2200 3300 60  0001 C CNN "Manf#"
F 7 "311-3.3KERCT-ND" H 2200 3300 60  0001 C CNN "Digikey#"
	1    2200 3300
	0    1    1    0   
$EndComp
$Comp
L CIAA_ACC:R R102
U 1 1
P 2200 4100
F 0 "R102" V 2100 4100 50  0000 C CNN
F 1 "3.3K 1/4W" V 2300 4100 50  0000 C CNN
F 2 "chip_rlc:r_1206" V 2130 4100 50  0001 C CNN
F 3 "" H 2200 4100 50  0000 C CNN
F 4 "RES SMD 3.3K OHM 5% 1/4W 1206" H 2200 4100 60  0001 C CNN "Desc"
F 5 "Yageo" H 2200 4100 60  0001 C CNN "Manf"
F 6 "RC1206JR-073K3L" H 2200 4100 60  0001 C CNN "Manf#"
F 7 "311-3.3KERCT-ND" H 2200 4100 60  0001 C CNN "Digikey#"
	1    2200 4100
	0    1    1    0   
$EndComp
Wire Wire Line
	9200 3100 9300 3100
Wire Wire Line
	9300 3200 9100 3200
Wire Wire Line
	9100 3200 9100 3550
Wire Wire Line
	9000 2800 9300 2800
Wire Wire Line
	8900 2650 8900 2700
Wire Wire Line
	8900 2700 9300 2700
Text Notes 4150 850  0    118  ~ 24
Digital Inputs and Outputs
Wire Notes Line
	4100 650  6600 650 
Wire Notes Line
	6600 650  6600 950 
Wire Notes Line
	6600 950  4100 950 
Wire Notes Line
	4100 950  4100 650 
Text Notes 7350 5150 0    60   ~ 0
Range: up to 60 V
$EndSCHEMATC
